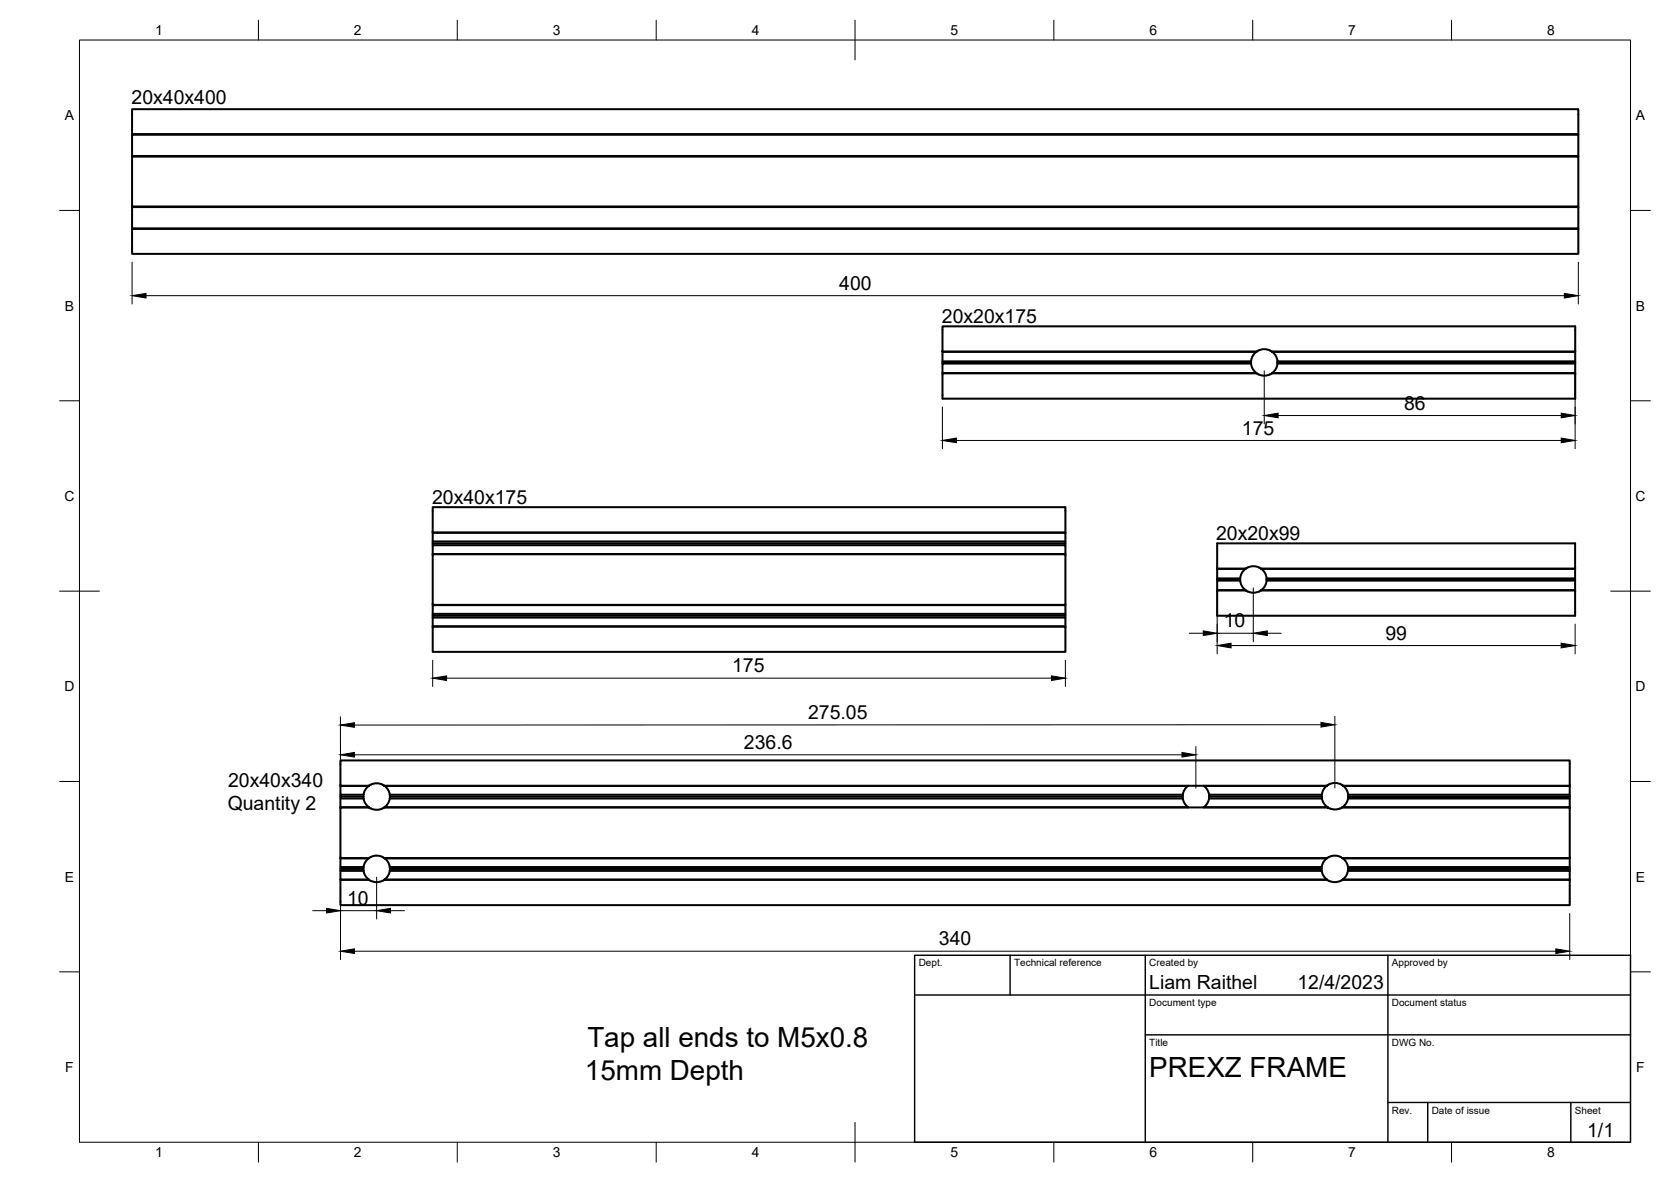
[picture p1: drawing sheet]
<svg xmlns="http://www.w3.org/2000/svg" width="420mm" height="297mm" viewBox="0 0 420 297" stroke-linecap="round" stroke-linejoin="round" font-family="sans-serif">
<!-- layer: Visible -->
<g fill="none" stroke="#000" stroke-width=".51">
<path d="M33.2 39.4v-.2h363.7v.2M33.2 39.2v-5.3h363.7v5.3M33.2 33.7v-6.3h363.7v6.3h-363.7v.2M396.9 33.7v.2M33.2 57.5h363.7v6.3h-363.7zM33.2 57.5v-.1h363.7v.1M33.2 57.4v-5.4h363.7v5.4M33.2 51.9v-12.5h363.7v12.5h-363.7v.1M396.9 51.9v.1M237 88.4v-6.4h159.1v6.4M237 88.4h79M237 88.4h.1"/>
<path d="M314.5 91.1h-77.5v.3M314.6 91.1v.2M314.6 91.4h-77.6v2.4M314.6 90.8h-77.6v.3M314.6 91.3l.4 1.4 .9 1M314.6 90.8v.3M315.9 93.8h-78.9M315.9 88.4h-78.9v2.4M315.9 93.7l.1 .1M316 93.8l.4 .3M316 93.8h-79v6.4h159.1v-6.4M316 88.4a3.3 3.3 0 0 0-1.4 2.4"/>
<path d="M316.4 88.1l-.4 .3M316.4 94.1l1.5 .3 1.5-.3M316.4 88.1l1.5-.4 1.5 .4M319.4 88.1l.4 .3M319.8 93.8l-.4 .3M319.8 88.4h76.3M319.8 93.8h76.3M319.8 88.4a3.3 3.3 0 0 1 1.4 2.4M319.9 93.8h76.2M319.9 88.4h76.2M319.9 93.7l-.1 .1M321.2 90.8h74.9"/>
<path d="M321.2 91.4h74.9M321.2 90.8v.3M321.2 91.3l-.4 1.4-.9 1M321.2 91.1v.2M321.2 91.1h74.9M396.1 88.4v5.4M108.8 139.3h159.1M108.8 139.2v-2.2h159.1v2.2M108.8 137v-.4h159.1v.4M108.8 136.6v-.5h159.1v.5M108.8 136.1v-2.2h159.1v2.2M108.8 133.8v-6.3h159.1v6.3"/>
<path d="M267.9 133.8l-159.1 .1M267.9 133.8v.1M306 136.6h90v6.3h-79a3.1 3.1 0 0 0-3.5-.2l-.3 .2h-7.2zM108.8 157.5h159.1v6.3h-159.1zM108.8 157.5h159.1M108.8 157.4v-2.2h159.1v2.2M108.8 155.2v-.5h159.1v.5M108.8 154.7v-.4h159.1v.4M108.8 154.3v-2.2h159.1v2.2M108.8 152v.1M267.9 152v-12.7h-159.1v12.7l159.1 .1M306 142.9v.1"/>
<path d="M311.8 145.9h-5.8v2.5l7.1-.1M311.8 145.6h-5.8v.3M311.8 145.4h-5.8v.2M313.1 143h-7.1v2.4M313.2 143a3.3 3.3 0 0 0 0 5.3M313.2 148.4l.5 .2M313.2 148.4h-7.2v6.3h90v-6.3h-78.9M313.2 142.9v.1M313.7 148.6l1.5 .4 1.4-.4M317.1 148.4l-.5 .2M317.1 142.9a3.3 3.3 0 0 1 0 5.4M396 145.9v2.5l-78.9-.1"/>
<path d="M396 142.9l-78.9 .1M396 143v2.4h-77.5M396 145.4v.2h-77.5M396 145.6v.3h-77.5M85.6 197.5h7.1M85.6 197.5v2.2h5.8M85.6 199.7v.5h5.8M91.4 199.7v.9M92.7 197.5l-.7 .8-.6 1.4M92.8 197.5v-.1a3.2 3.2 0 0 1 3.5-.1l.3 .2M92.8 197.5h-7.2v-6.4h309.1v6.4h-57M92.8 197.4l-.1 .1"/>
<path d="M96.6 197.5l237.1-.1a3.2 3.2 0 0 1 3.6-.2l.4 .3M96.6 197.4l.8 .9 .6 1.4M96.7 197.5h202M98 199.7h199.4M98 199.7v.9M297.4 199.7v.9M298.7 197.5l-.7 .8-.6 1.4M298.8 197.4l-.1 .1M302.6 197.4l.1 .1M302.7 197.5h30.8M302.7 197.5l1 1.2 .3 1M304 199.7v.9"/>
<path d="M304 199.7h28.3M332.4 199.7l-.1 .2a3.3 3.3 0 0 0 1.6 3M333.6 197.5l-.7 .8-.5 1.4M333.6 197.4v.1M337.7 197.4l.1 .1M337.8 197.5a3.3 3.3 0 0 1 1.2 3.1M394.7 197.5h-56.9M394.7 197.5v2.2h-55.7M394.7 199.7v.5M85.6 200.2v.5h5.8M85.6 200.7v2.2h7.1M85.6 217.9v.5h5.8"/>
<path d="M85.6 218.4v.4h5.8M85.6 218.8v2.3h7.1M85.6 202.9h.1M91.4 200.6l.3 1 1 1.2M91.4 217.9v.1a3.3 3.3 0 0 0 1.4 3.1M92.7 215.7h-7.1v2.2h5.8M92.7 202.8l.1 .1M92.7 215.7l-.7 .7-.6 1.5M92.8 202.9v.1a3.3 3.3 0 0 0 3.4 .1l.4-.2h237.3l.5 .3M92.8 202.9h-7.2v12.8l7.2-.1a3.2 3.2 0 0 1 3.5-.2l.3 .3 237.1-.1a3.2 3.2 0 0 1 3.4-.2M92.8 215.6l-.1 .1M96.6 215.6l.8 .8 .6 1.5"/>
<path d="M96.7 202.9h202M96.7 215.7h236.9M98 200.7h199.4M98 218.8h234.3M98 217.9h234.3M98 200.6l-.6 1.5-.8 .8M98 217.9v.5M98 218.4a3.3 3.3 0 0 1-1.4 2.7M98 200.2h199.3M98 218.4h234.3M297.4 200.6l.3 1 1 1.2M298.7 202.8l.1 .1"/>
<path d="M302.7 202.9h31.1M302.7 202.8l-.1 .1M304 200.6l-.6 1.5-.7 .7M304 200.7h28.4M304 200.2h28.3M332.3 218.4a3.3 3.3 0 0 0 1.4 2.7M333.6 215.7a3.3 3.3 0 0 0-1.3 2.7M333.7 215.6l-.1 .1M334.4 203.2a3.5 3.5 0 0 0 2.9-.2l57.4-.1v12.8h-57.2l-.4-.3M337.6 215.6v.1M337.6 202.8l-.1 .1M337.6 215.7h57.1v2.2"/>
<path d="M337.6 215.7l1 1.2 .3 1M338.9 218.8h55.8v2.3h-57.1M338.9 217.9h55.8v.5M338.9 217.9l.1 .5M338.9 218.4h55.8v.4M339 200.6l-.7 1.5-.7 .7M339 218.4a3.3 3.3 0 0 1-1.4 2.7M339 200.2h55.7v.5h-55.8M394.7 200.7v2.2h-57.2M394.7 202.9h.1M394.7 215.7h.1M85.6 221.1h.1"/>
<path d="M92.8 221.1l.4 .3M92.8 221.1h-7.2v6.4h309.1v-6.4h-57.2M93.2 221.3l1.5 .4 1.5-.4M96.2 221.4l.4-.3h237.1l.4 .3M96.7 221.1h236.9M334.2 221.3l1.4 .4 1.5-.4M337.5 221.1l-.4 .3M394.7 221.1h.1"/>
</g>
<!-- layer: BORDER -->
<g fill="none" stroke="#000" stroke-width=".25">
<path d="M20 10.1h390v276.9h-390zM65 5.1v5M115 5.1v5M165 5.1v5M215 5.1v10M265 5.1v5M315 5.1v5M365 5.1v5M15 52.9h5M410 52.9h5M15 100.7h5M410 100.7h5"/>
<path d="M15 148.6h10M405 148.6h10M15 196.4h5M410 196.4h5M15 244.2h5M410 244.2h5M65 287v5M115 287v5M165 287v5M215 282.1v9.9M265 287v5M315 287v5"/>
<path d="M365 287v5"/>
</g>
<!-- layer: TITLEBLOCK -->
<path d="M230 240.1h180v46.9h-180zM230 250h180M254 240.1v9.9M288 240.1v46.9M349 240.1v46.9M288 260.1h122M349 277.1h61M359 277.1v9.9M395 277.1v9.9" fill="none" stroke="#000" stroke-width=".36"/>
<!-- layer: FD_Dimensions -->
<g fill="none" stroke="#000" stroke-width=".25">
<path d="M33.2 65.9v10.5M36.7 74.3h356.6M396.9 65.9v10.5M317.9 93.2v13.3M396 93.2v19.6M237 102.3v10.5M240.5 110.7h152.1M321.4 104.4h71.2M299 159.1h3.6M306 147.7v16.6M306 159.1h9.1M315.1 147.7v13.5"/>
<path d="M318.6 159.1h3.5M396 156.8v7.5M108.8 165.9v6.6M112.3 170.4h152.1M267.9 165.9v6.6M309.5 162.2h83M85.6 180.1v18v-10.5M89.1 189.7h208.1M300.7 187.6v10.5M332.1 182.1l-243 .1M335.6 180v18M78.6 228.9h3.5"/>
<path d="M85.6 220.5v20.6M85.6 228.9h9.1M89.1 239h302.1M94.7 220.5v10.5M98.2 228.9h3.5M394.7 229.6v11.5"/>
</g>
<g fill="#000" stroke="#000" stroke-width=".25">
<path d="M33.2 74.3l3.5-.6v1.2zM393.3 73.7l3.6 .6-3.6 .6zM237 110.7l3.5-.6v1.2zM317.9 104.4l3.5-.6v1.2zM392.6 110.1l3.4 .6-3.4 .6zM392.6 103.8l3.4 .6-3.4 .6zM302.6 158.5l3.4 .6-3.4 .6zM315.1 159.1l3.5-.6v1.2zM108.8 170.4l3.5-.6v1.2zM264.4 169.8l3.5 .6-3.5 .6zM306 162.2l3.5-.6v1.2zM392.5 161.6l3.5 .6-3.5 .6z"/>
<path d="M85.6 189.7l3.5-.6v1.2zM85.6 182.2l3.5-.6v1.2zM297.2 189.1l3.5 .6-3.5 .6zM332.1 181.6l3.5 .5-3.5 .6zM82.1 228.3l3.5 .6-3.5 .5zM85.6 239l3.5-.6v1.2zM94.7 228.9l3.5-.6v1.1zM391.2 238.4l3.5 .6-3.5 .6z"/>
</g>
<g font-size="7">
<text x="147.7" y="263">Tap all ends to M5x0.8</text>
<text x="147.1" y="271.4">15mm Depth</text>
<text x="289" y="270.6">PREXZ FRAME</text>
</g>
<g font-size="4.9">
<text x="33.1" y="26">20x40x400</text>
<text x="211" y="72.8">400</text>
<text x="236.8" y="81.3">20x20x175</text>
<text x="353.1" y="103">86</text>
<text x="312.3" y="109.2">175</text>
<text x="108.6" y="126.5">20x40x175</text>
<text x="305.8" y="135.8">20x20x99</text>
<text x="307.7" y="157.7">10</text>
<text x="348.3" y="160.8">99</text>
<text x="184.1" y="169">175</text>
<text x="203.2" y="180.7">275.05</text>
<text x="187.1" y="188.2">236.6</text>
<text x="57.3" y="197.7">20x40x340</text>
<text x="57.3" y="203.6">Quantity 2</text>
<text x="87.3" y="227.4">10</text>
<text x="236.1" y="237.6">340</text>
<text x="289" y="248.5">Liam Raithel</text>
<text x="326.2" y="248.5">12/4/2023</text>
<text x="399.1" y="285.7">1/1</text>
</g>
<g font-size="3.5">
<text x="39" y="8.8">1</text>
<text x="89" y="8.8">2</text>
<text x="139" y="8.8">3</text>
<text x="189" y="8.8">4</text>
<text x="239" y="8.8">5</text>
<text x="289" y="8.8">6</text>
<text x="339" y="8.8">7</text>
<text x="389" y="8.8">8</text>
<text x="16.3" y="30.2">A</text>
<text x="411.3" y="30.2">A</text>
<text x="16.3" y="78">B</text>
<text x="411.3" y="78">B</text>
<text x="16.2" y="125.9">C</text>
<text x="411.2" y="125.9">C</text>
<text x="16.2" y="173.7">D</text>
<text x="411.2" y="173.7">D</text>
<text x="16.3" y="221.6">E</text>
<text x="411.3" y="221.6">E</text>
<text x="16.4" y="269.4">F</text>
<text x="411.4" y="269.4">F</text>
<text x="39" y="290.8">1</text>
<text x="89" y="290.8">2</text>
<text x="139" y="290.8">3</text>
<text x="189" y="290.8">4</text>
<text x="239" y="290.8">5</text>
<text x="289" y="290.8">6</text>
<text x="339" y="290.8">7</text>
<text x="389" y="290.8">8</text>
</g>
<g font-size="2.5">
<text x="231" y="242.9">Dept.</text>
<text x="255" y="242.9">Technical reference</text>
<text x="289" y="242.9">Created by</text>
<text x="350" y="242.9">Approved by</text>
<text x="289" y="252.8">Document type</text>
<text x="350" y="252.8">Document status</text>
<text x="289" y="262.9">Title</text>
<text x="350" y="262.9">DWG No.</text>
<text x="350" y="279.9">Rev.</text>
<text x="360" y="279.9">Date of issue</text>
<text x="396" y="279.9">Sheet</text>
</g>
</svg>
